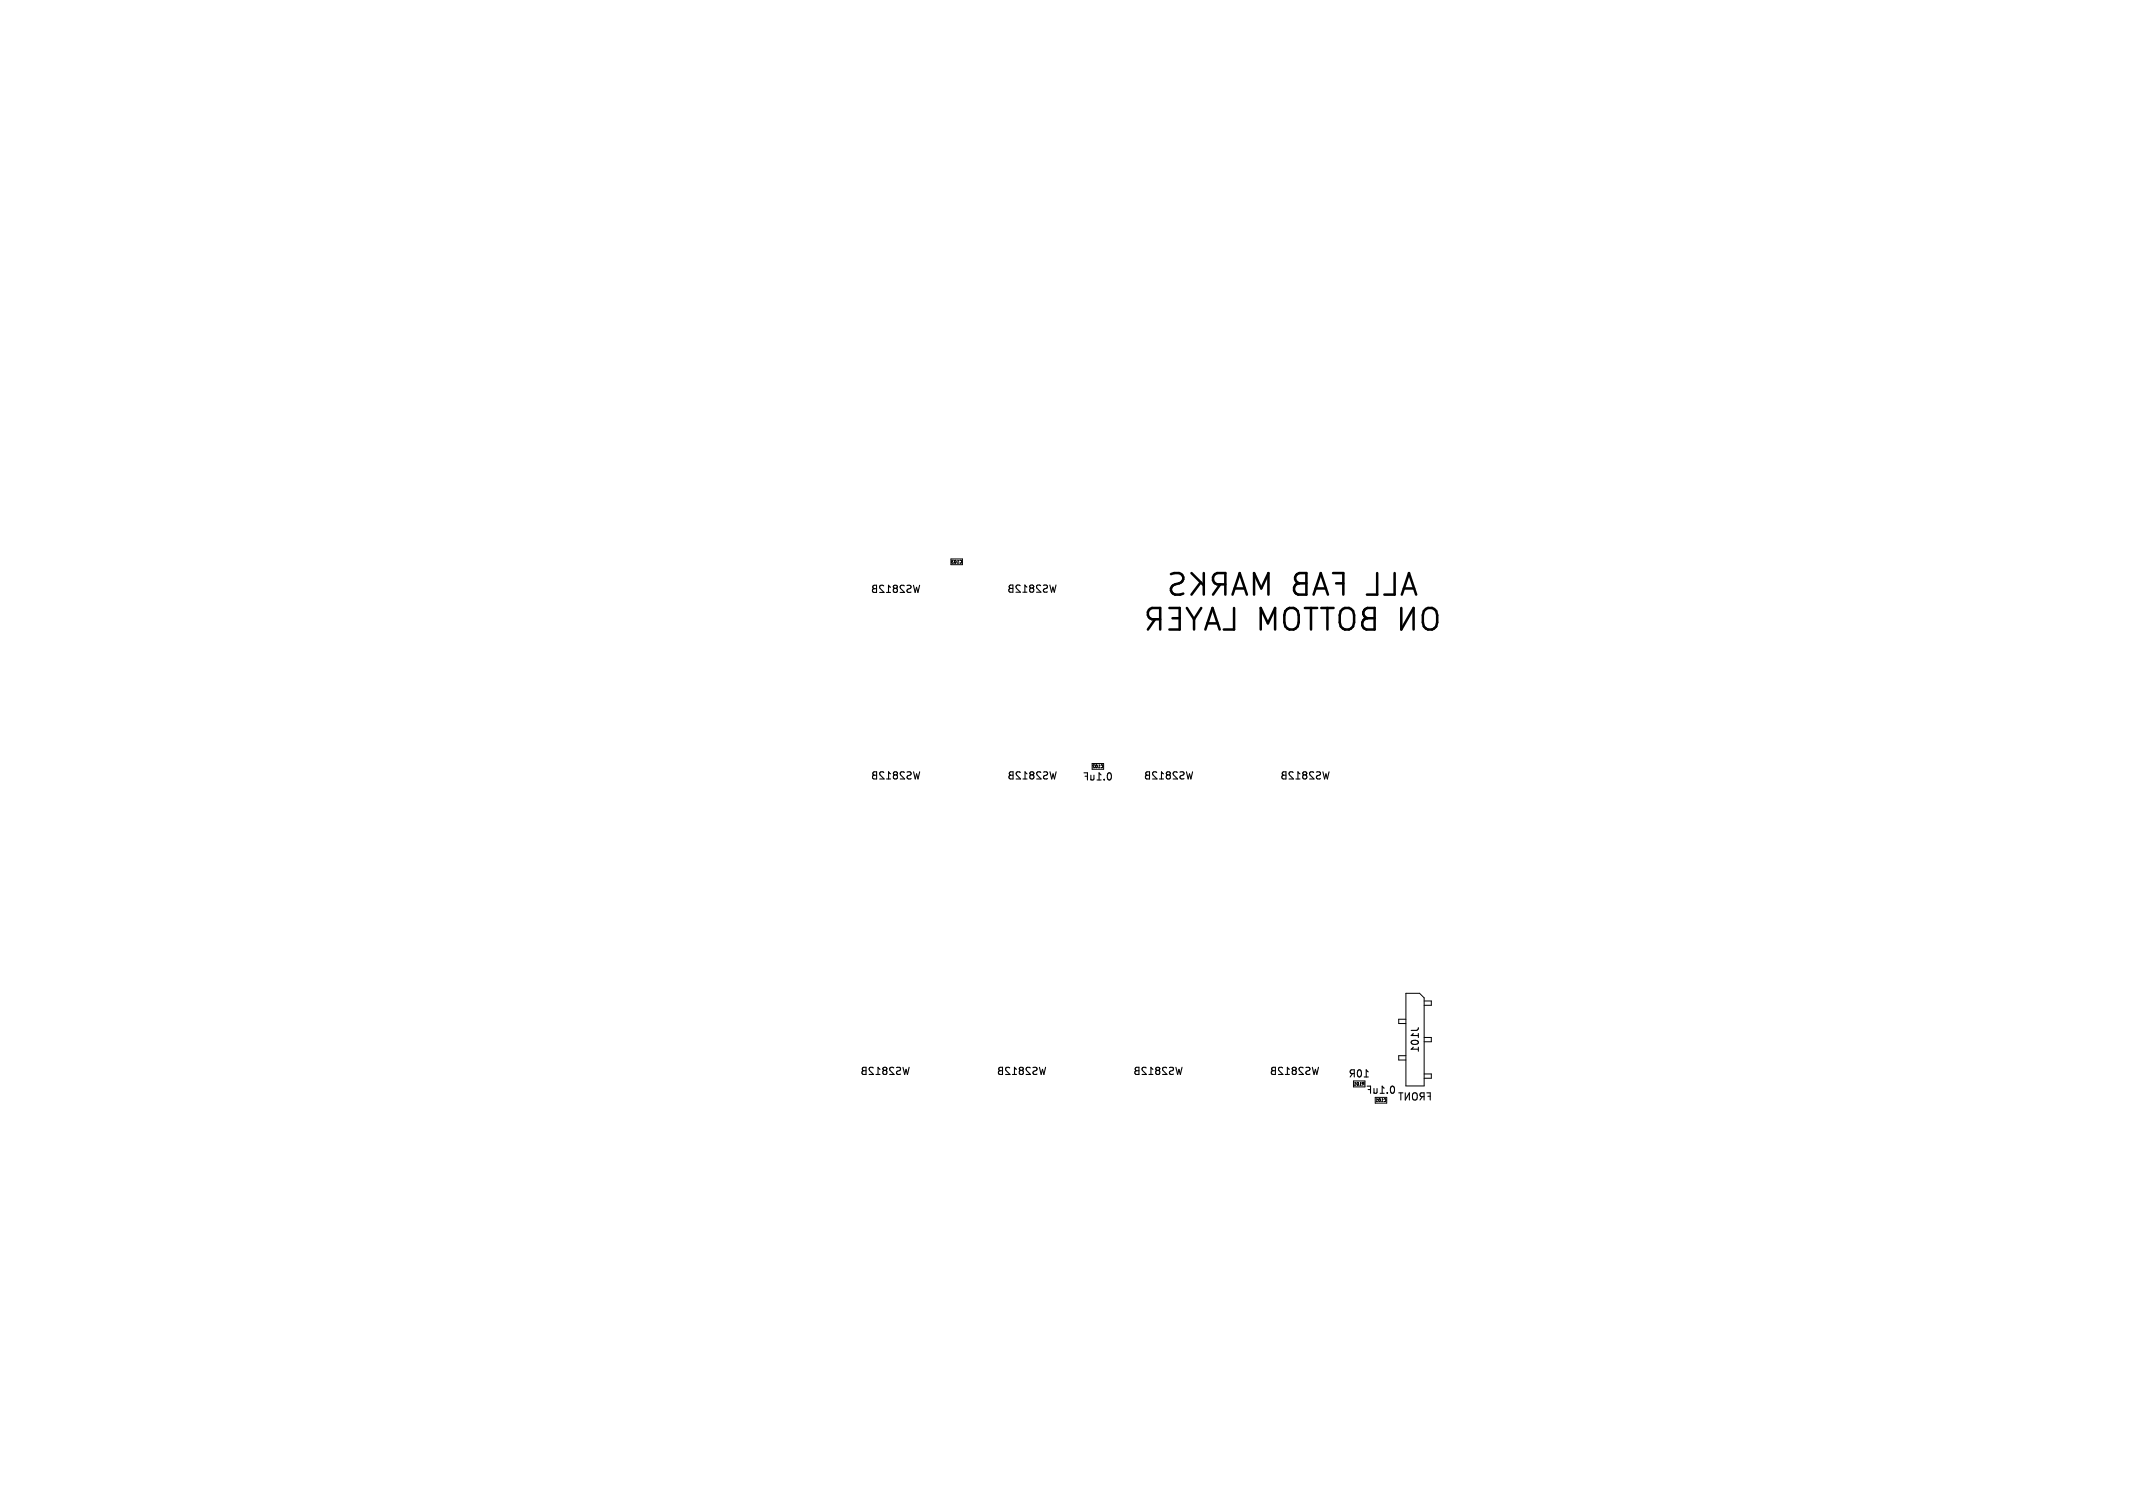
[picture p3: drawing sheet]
<svg xmlns="http://www.w3.org/2000/svg" width="297mm" height="210mm" viewBox="0 0 297 210" stroke-linecap="round" stroke-linejoin="round" font-family="sans-serif">
<path d="M128 81.5l-.2 1M147 81.5l-.2 1M128.1 107.5l-.3 1M147.1 107.5l-.3 1M166.1 107.5l-.3 1M185.1 107.5l-.3 1M126.6 148.6l-.2 1M145.6 148.6l-.2 1M164.6 148.6l-.2 1M183.6 148.6l-.2 1M197.5 143.1l-.1 .3" fill="none" stroke="#000" stroke-width=".15"/>
<g fill="none" stroke="#000" stroke-width=".14">
<path d="M132.4 77.8h1.6v.8h-1.6zM152.1 106.3h1.6v.8h-1.6zM153.5 106.6v.2M195.8 138.3h1.9l.6 .7v12.2h-2.5zM198.3 139.4h1v.6h-1M188.5 150.5v.9h1.6v-.9M189.8 150.7h.1v.4M189.8 150.9h.1M191.5 152.8v.8h1.6v-.8M192.9 153l.1 .2-.1 .2M195.8 147h-1v.6h1M195.8 141.9h-1v.6h1"/>
<path d="M198.3 149.6h1v.6h-1M198.3 144.5h1v.6h-1"/>
</g>
<g font-size="4.2">
<text x="162.3" y="83.2">ALL FAB MARKS</text>
<text x="159.1" y="88">ON BOTTOM LAYER</text>
</g>
<g font-size="1.4">
<text x="121.2" y="82.7">WS2812B</text>
<text x="140.2" y="82.7">WS2812B</text>
<text x="121.2" y="108.7">WS2812B</text>
<text x="140.2" y="108.7">WS2812B</text>
<text x="150.7" y="108.8">0.1uF</text>
<text x="159.2" y="108.7">WS2812B</text>
<text x="178.2" y="108.7">WS2812B</text>
<text x="119.7" y="149.9">WS2812B</text>
<text x="138.7" y="149.9">WS2812B</text>
<text x="157.7" y="149.9">WS2812B</text>
<text x="176.7" y="149.9">WS2812B</text>
<text x="197.7" y="146.7" transform="rotate(-90 197.7 146.7)">J101</text>
<text x="187.7" y="150.2">10R</text>
<text x="190.1" y="152.5">0.1uF</text>
<text x="194.6" y="153.4">FRONT</text>
</g>
<g font-size=".6">
<text x="132.4" y="78.5">C103</text>
<text x="152.1" y="107">C102</text>
<text x="188.5" y="151.2">R101</text>
<text x="191.5" y="153.5">C101</text>
</g>
</svg>
